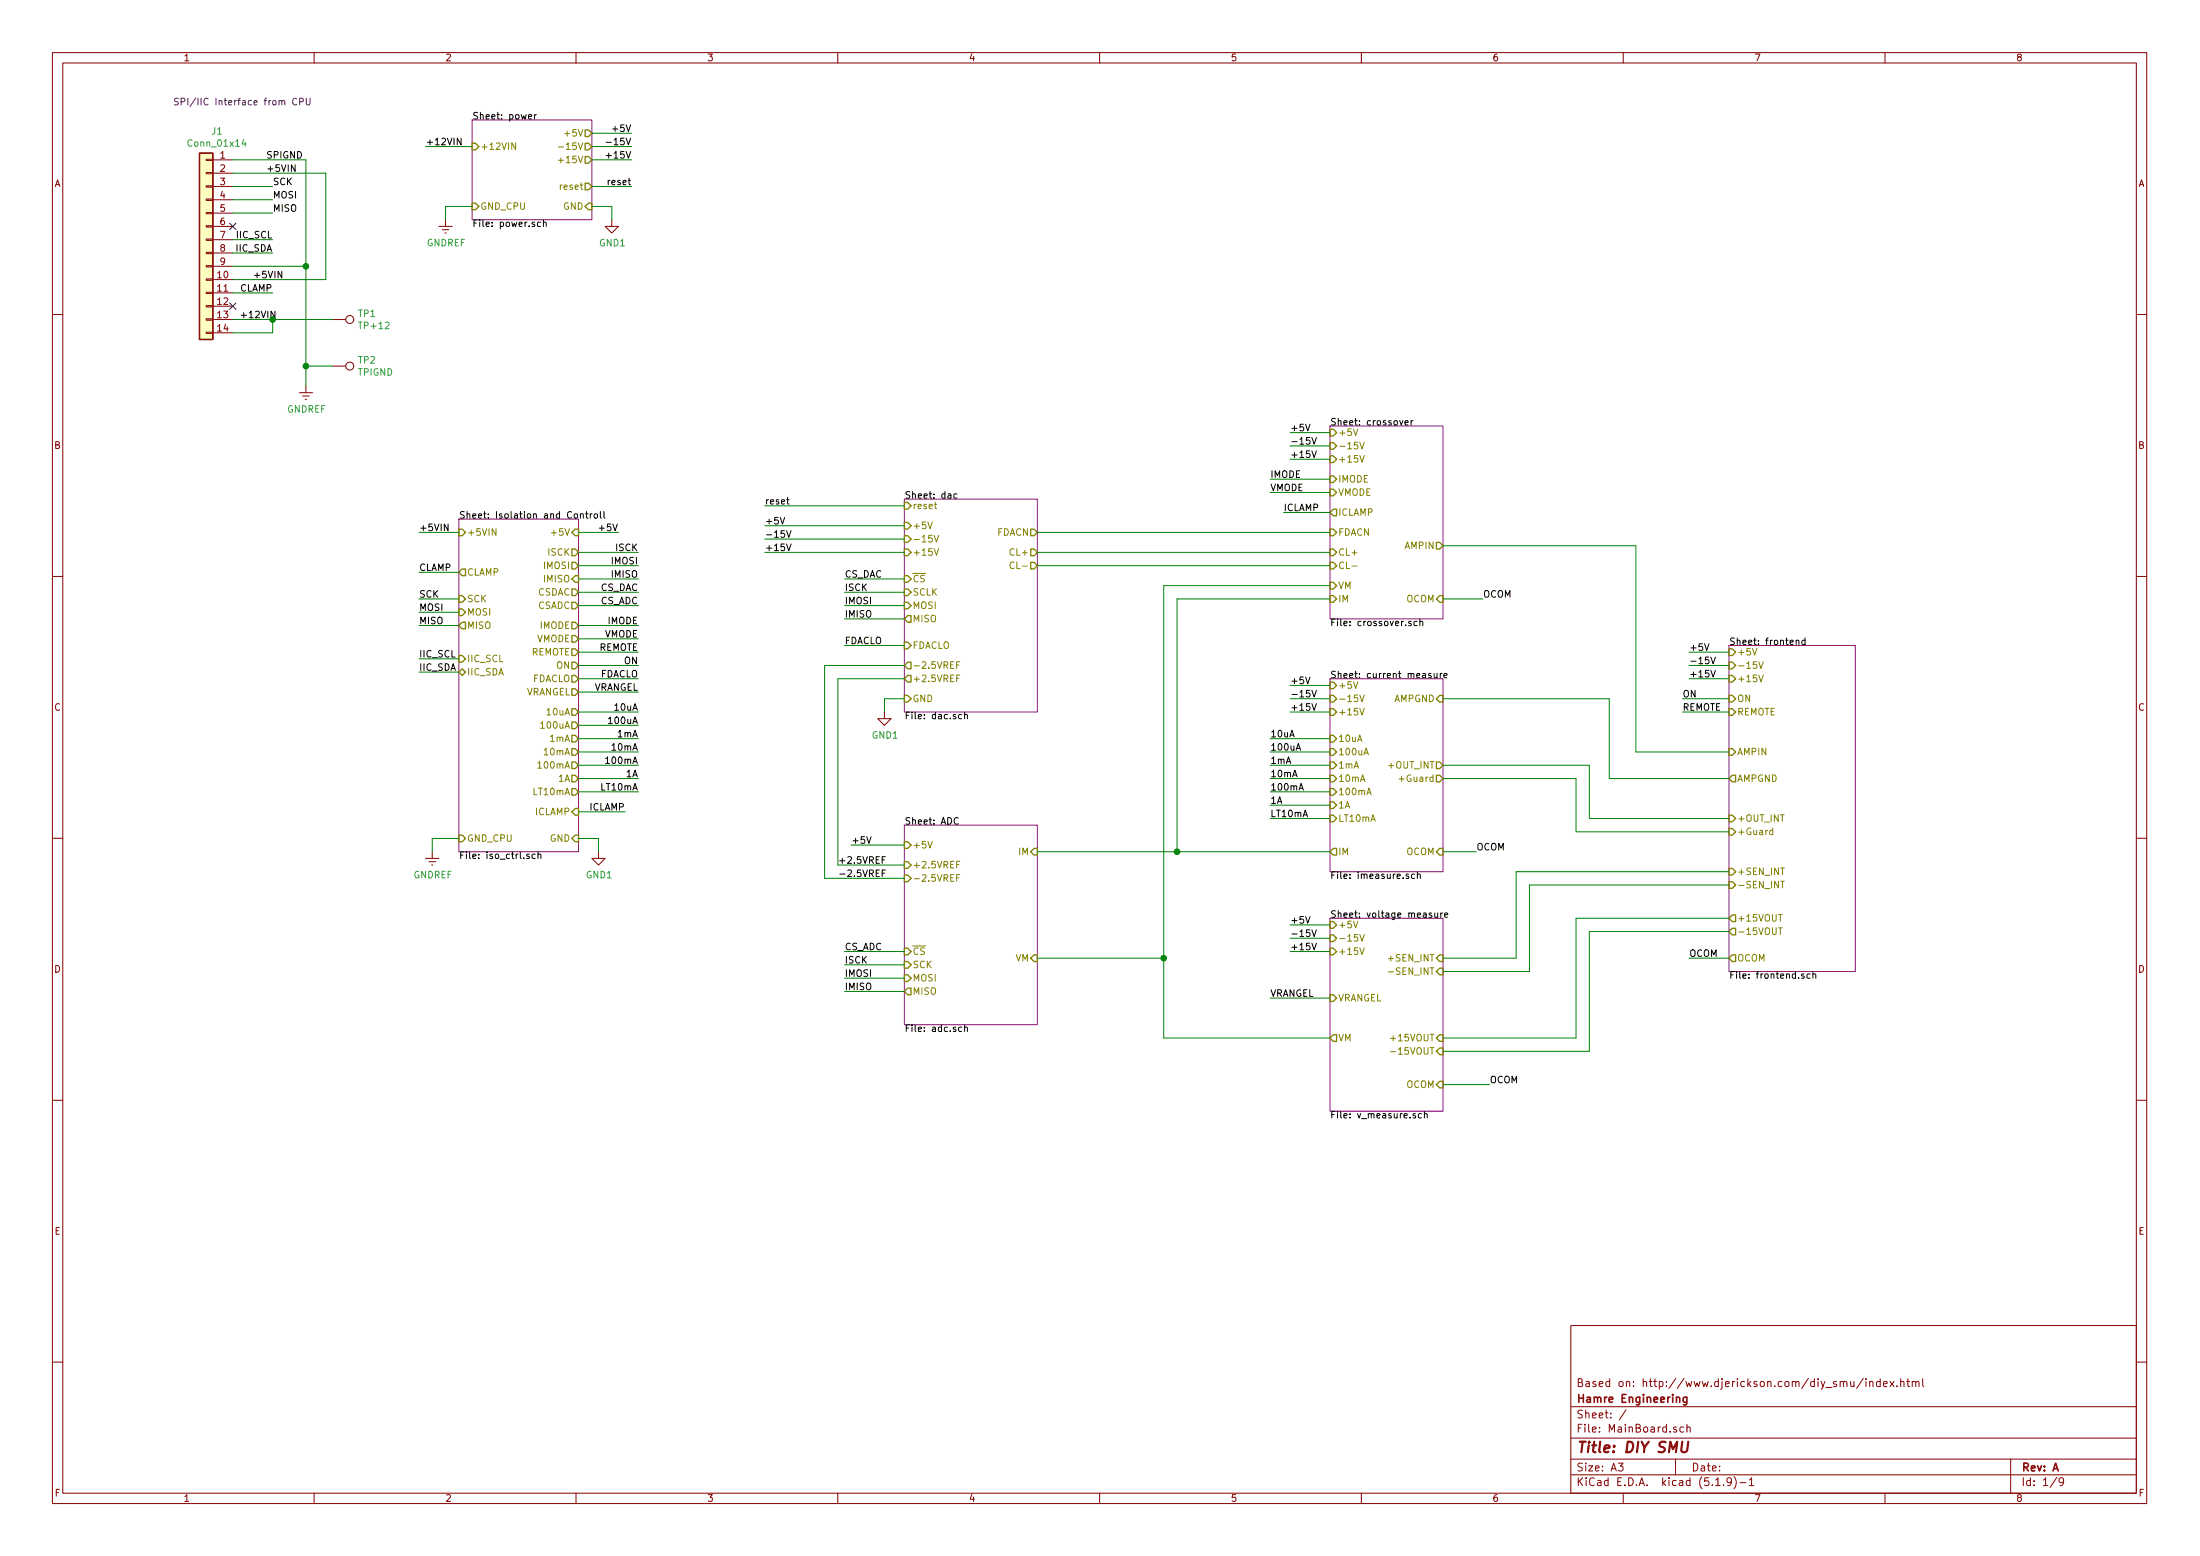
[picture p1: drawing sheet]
EESchema Schematic File Version 4
EELAYER 30 0
EELAYER END
$Descr A3 16535 11693
encoding utf-8
Sheet 1 9
Title "DIY SMU"
Date ""
Rev "A"
Comp "Hamre Engineering"
Comment1 "Based on: http://www.djerickson.com/diy_smu/index.html"
Comment2 ""
Comment3 ""
Comment4 ""
$EndDescr
Text Notes 1300 800  0    50   ~ 0
SPI/IIC Interface from CPU\n
$Comp
L Connector_Generic:Conn_01x14 J1
U 1 1
P 1550 1800
F 0 "J1" H 1468 2617 50  0000 C CNN
F 1 "Conn_01x14" H 1468 2526 50  0000 C CNN
F 2 "Connectors_Multicomp:Multicomp_MC9A12-1434_2x07x2.54mm_Straight" H 1550 1800 50  0001 C CNN
F 3 "~" H 1550 1800 50  0001 C CNN
F 4 "On Shore Technology" H 1550 1800 50  0001 C CNN "Manufacturer"
F 5 "302-S141" H 1550 1800 50  0001 C CNN "partnr"
	1    1550 1800
	-1   0    0    -1  
$EndComp
Wire Wire Line
	2300 1200 2300 2000
Wire Wire Line
	1750 1200 2300 1200
Text Label 2000 1200 0    50   ~ 0
SPIGND
Wire Wire Line
	1750 1300 2450 1300
Text Label 2000 1300 0    50   ~ 0
+5VIN
Wire Wire Line
	2050 1400 1750 1400
Wire Wire Line
	2050 1500 1750 1500
Wire Wire Line
	2050 1600 1750 1600
Text Label 2050 1400 0    50   ~ 0
SCK
Text Label 2050 1500 0    50   ~ 0
MOSI
Text Label 2050 1600 0    50   ~ 0
MISO
Wire Wire Line
	1750 2000 2300 2000
Connection ~ 2300 2000
Wire Wire Line
	1750 2100 2450 2100
Wire Wire Line
	2450 2100 2450 1300
Wire Wire Line
	2050 2400 2050 2500
Connection ~ 2050 2400
Wire Wire Line
	2050 2400 1750 2400
Text Label 1800 2400 0    50   ~ 0
+12VIN
$Comp
L Connector:TestPoint TP1
U 1 1
P 2500 2400
F 0 "TP1" V 2454 2588 50  0000 L CNN
F 1 "TP+12" V 2545 2588 50  0000 L CNN
F 2 "Measurement_Points:Measurement_Point_Round-SMD-Pad_Small" H 2700 2400 50  0001 C CNN
F 3 "~" H 2700 2400 50  0001 C CNN
	1    2500 2400
	0    1    1    0   
$EndComp
$Comp
L Connector:TestPoint TP2
U 1 1
P 2500 2750
F 0 "TP2" V 2454 2938 50  0000 L CNN
F 1 "TPIGND" V 2545 2938 50  0000 L CNN
F 2 "Measurement_Points:Measurement_Point_Round-SMD-Pad_Small" H 2700 2750 50  0001 C CNN
F 3 "~" H 2700 2750 50  0001 C CNN
	1    2500 2750
	0    1    1    0   
$EndComp
Connection ~ 2300 2750
Wire Wire Line
	6800 6350 6400 6350
Wire Wire Line
	6800 6500 6300 6500
Text Label 6400 6350 0    50   ~ 0
+5V
Text Label 6300 6500 0    50   ~ 0
+2.5VREF
Text Label 6300 6600 0    50   ~ 0
-2.5VREF
Wire Wire Line
	6800 7250 6350 7250
Wire Wire Line
	6800 7350 6350 7350
Wire Wire Line
	6800 7450 6350 7450
Text Label 6350 7250 0    50   ~ 0
ISCK
Text Label 6350 7350 0    50   ~ 0
IMOSI
Text Label 6350 7450 0    50   ~ 0
IMISO
$Sheet
S 3550 900  900  750 
U 6046F04F
F0 "power" 50
F1 "power.sch" 50
F2 "+12VIN" I L 3550 1100 50 
F3 "+5V" O R 4450 1000 50 
F4 "+15V" O R 4450 1200 50 
F5 "-15V" O R 4450 1100 50 
F6 "reset" O R 4450 1400 50 
F7 "GND_CPU" I L 3550 1550 50 
F8 "GND" I R 4450 1550 50 
$EndSheet
Wire Wire Line
	2300 2750 2500 2750
$Sheet
S 10000 3200 850  1450
U 605D6625
F0 "crossover" 50
F1 "crossover.sch" 50
F2 "VM" I L 10000 4400 50 
F3 "IM" I L 10000 4500 50 
F4 "FDACN" I L 10000 4000 50 
F5 "CL+" I L 10000 4150 50 
F6 "CL-" I L 10000 4250 50 
F7 "OCOM" I R 10850 4500 50 
F8 "AMPIN" O R 10850 4100 50 
F9 "ICLAMP" O L 10000 3850 50 
F10 "VMODE" I L 10000 3700 50 
F11 "IMODE" I L 10000 3600 50 
F12 "-15V" I L 10000 3350 50 
F13 "+15V" I L 10000 3450 50 
F14 "+5V" I L 10000 3250 50 
$EndSheet
$Sheet
S 6800 3750 1000 1600
U 608790AA
F0 "dac" 50
F1 "dac.sch" 50
F2 "+5V" I L 6800 3950 50 
F3 "CL+" O R 7800 4150 50 
F4 "CL-" O R 7800 4250 50 
F5 "MISO" O L 6800 4650 50 
F6 "SCLK" I L 6800 4450 50 
F7 "MOSI" I L 6800 4550 50 
F8 "reset" I L 6800 3800 50 
F9 "-2.5VREF" O L 6800 5000 50 
F10 "+2.5VREF" O L 6800 5100 50 
F11 "~CS" I L 6800 4350 50 
F12 "+15V" I L 6800 4150 50 
F13 "-15V" I L 6800 4050 50 
F14 "FDACLO" I L 6800 4850 50 
F15 "FDACN" O R 7800 4000 50 
F16 "GND" I L 6800 5250 50 
$EndSheet
$Sheet
S 10000 5100 850  1450
U 60990492
F0 "current measure" 50
F1 "imeasure.sch" 50
F2 "AMPGND" I R 10850 5250 50 
F3 "10uA" I L 10000 5550 50 
F4 "100uA" I L 10000 5650 50 
F5 "1mA" I L 10000 5750 50 
F6 "10mA" I L 10000 5850 50 
F7 "LT10mA" I L 10000 6150 50 
F8 "100mA" I L 10000 5950 50 
F9 "1A" I L 10000 6050 50 
F10 "+5V" I L 10000 5150 50 
F11 "IM" O L 10000 6400 50 
F12 "+Guard" O R 10850 5850 50 
F13 "+15V" I L 10000 5350 50 
F14 "-15V" I L 10000 5250 50 
F15 "+OUT_INT" O R 10850 5750 50 
F16 "OCOM" I R 10850 6400 50 
$EndSheet
$Sheet
S 10000 6900 850  1450
U 60C8A7E7
F0 "voltage measure" 50
F1 "v_measure.sch" 50
F2 "+SEN_INT" I R 10850 7200 50 
F3 "-SEN_INT" I R 10850 7300 50 
F4 "+15V" I L 10000 7150 50 
F5 "-15V" I L 10000 7050 50 
F6 "+15VOUT" I R 10850 7800 50 
F7 "-15VOUT" I R 10850 7900 50 
F8 "+5V" I L 10000 6950 50 
F9 "VRANGEL" I L 10000 7500 50 
F10 "VM" O L 10000 7800 50 
F11 "OCOM" I R 10850 8150 50 
$EndSheet
Wire Wire Line
	11950 7000 11950 7900
Wire Wire Line
	11950 7900 10850 7900
Wire Wire Line
	11850 6900 11850 7800
Wire Wire Line
	11850 7800 10850 7800
Wire Wire Line
	10850 7300 11500 7300
Wire Wire Line
	11500 7300 11500 6650
Wire Wire Line
	11400 6550 11400 7200
Wire Wire Line
	11400 7200 10850 7200
Wire Wire Line
	11950 6150 11950 5750
Wire Wire Line
	11950 5750 10850 5750
Wire Wire Line
	11850 6250 11850 5850
Wire Wire Line
	11850 5850 10850 5850
Wire Wire Line
	11950 6150 13000 6150
Wire Wire Line
	11850 6250 13000 6250
Wire Wire Line
	11400 6550 13000 6550
Wire Wire Line
	11500 6650 13000 6650
Wire Wire Line
	11850 6900 13000 6900
Wire Wire Line
	11950 7000 13000 7000
$Sheet
S 13000 4850 950  2450
U 60D2C4D2
F0 "frontend" 50
F1 "frontend.sch" 50
F2 "+5V" I L 13000 4900 50 
F3 "+OUT_INT" I L 13000 6150 50 
F4 "+Guard" I L 13000 6250 50 
F5 "+SEN_INT" I L 13000 6550 50 
F6 "-SEN_INT" I L 13000 6650 50 
F7 "+15VOUT" O L 13000 6900 50 
F8 "-15VOUT" O L 13000 7000 50 
F9 "OCOM" O L 13000 7200 50 
F10 "AMPGND" O L 13000 5850 50 
F11 "+15V" I L 13000 5100 50 
F12 "-15V" I L 13000 5000 50 
F13 "AMPIN" I L 13000 5650 50 
F14 "REMOTE" I L 13000 5350 50 
F15 "ON" I L 13000 5250 50 
$EndSheet
Wire Wire Line
	13000 5850 12100 5850
Wire Wire Line
	12100 5850 12100 5250
Wire Wire Line
	12100 5250 10850 5250
Wire Wire Line
	13000 5650 12300 5650
Wire Wire Line
	12300 5650 12300 4100
Wire Wire Line
	12300 4100 10850 4100
Wire Wire Line
	10850 8150 11200 8150
Text Label 11200 8150 0    50   ~ 0
OCOM
Wire Wire Line
	13000 7200 12700 7200
Text Label 12700 7200 0    50   ~ 0
OCOM
Wire Wire Line
	10850 6400 11100 6400
Text Label 11100 6400 0    50   ~ 0
OCOM
Wire Wire Line
	10850 4500 11150 4500
Text Label 11150 4500 0    50   ~ 0
OCOM
Wire Wire Line
	13000 4900 12700 4900
Wire Wire Line
	13000 5000 12700 5000
Wire Wire Line
	13000 5100 12700 5100
Text Label 12700 4900 0    50   ~ 0
+5V
Text Label 12700 5000 0    50   ~ 0
-15V
Text Label 12700 5100 0    50   ~ 0
+15V
Wire Wire Line
	10000 6950 9700 6950
Wire Wire Line
	10000 7050 9700 7050
Wire Wire Line
	10000 7150 9700 7150
Text Label 9700 6950 0    50   ~ 0
+5V
Text Label 9700 7050 0    50   ~ 0
-15V
Text Label 9700 7150 0    50   ~ 0
+15V
Wire Wire Line
	10000 5150 9700 5150
Wire Wire Line
	10000 5250 9700 5250
Wire Wire Line
	10000 5350 9700 5350
Text Label 9700 5150 0    50   ~ 0
+5V
Text Label 9700 5250 0    50   ~ 0
-15V
Text Label 9700 5350 0    50   ~ 0
+15V
Wire Wire Line
	10000 3250 9700 3250
Wire Wire Line
	10000 3350 9700 3350
Wire Wire Line
	10000 3450 9700 3450
Text Label 9700 3250 0    50   ~ 0
+5V
Text Label 9700 3350 0    50   ~ 0
-15V
Text Label 9700 3450 0    50   ~ 0
+15V
Wire Wire Line
	8750 7800 8750 7200
Wire Wire Line
	8750 7200 7800 7200
Wire Wire Line
	8750 7800 10000 7800
Wire Wire Line
	6300 5100 6800 5100
Wire Wire Line
	6800 5000 6200 5000
Wire Wire Line
	6200 6600 6800 6600
Wire Wire Line
	6800 3950 5750 3950
Wire Wire Line
	6800 4050 5750 4050
Wire Wire Line
	6800 4150 5750 4150
Text Label 5750 3950 0    50   ~ 0
+5V
Text Label 5750 4050 0    50   ~ 0
-15V
Text Label 5750 4150 0    50   ~ 0
+15V
Wire Wire Line
	4450 1000 4750 1000
Wire Wire Line
	4450 1100 4750 1100
Wire Wire Line
	4450 1200 4750 1200
Text Label 4750 1000 2    50   ~ 0
+5V
Text Label 4750 1100 2    50   ~ 0
-15V
Text Label 4750 1200 2    50   ~ 0
+15V
Wire Wire Line
	4450 1400 4750 1400
Wire Wire Line
	6800 3800 5750 3800
Text Label 4750 1400 2    50   ~ 0
reset
Text Label 5750 3800 0    50   ~ 0
reset
Wire Wire Line
	7800 6400 8850 6400
$Sheet
S 6800 6200 1000 1500
U 6027FE65
F0 "ADC" 50
F1 "adc.sch" 50
F2 "-2.5VREF" I L 6800 6600 50 
F3 "VM" I R 7800 7200 50 
F4 "IM" I R 7800 6400 50 
F5 "~CS" I L 6800 7150 50 
F6 "SCK" I L 6800 7250 50 
F7 "MOSI" I L 6800 7350 50 
F8 "MISO" O L 6800 7450 50 
F9 "+5V" I L 6800 6350 50 
F10 "+2.5VREF" I L 6800 6500 50 
$EndSheet
Wire Wire Line
	8850 6400 8850 4500
Wire Wire Line
	8850 4500 10000 4500
Connection ~ 8850 6400
Wire Wire Line
	8850 6400 10000 6400
Wire Wire Line
	8750 7200 8750 4400
Wire Wire Line
	8750 4400 10000 4400
Connection ~ 8750 7200
Wire Wire Line
	6300 5100 6300 6500
Wire Wire Line
	6200 5000 6200 6600
Wire Wire Line
	7800 4000 10000 4000
Wire Wire Line
	7800 4150 10000 4150
Wire Wire Line
	7800 4250 10000 4250
$Sheet
S 3450 3900 900  2500
U 60FF65CD
F0 "Isolation and Controll" 50
F1 "iso_ctrl.sch" 50
F2 "+5VIN" I L 3450 4000 50 
F3 "MOSI" I L 3450 4600 50 
F4 "MISO" O L 3450 4700 50 
F5 "CLAMP" O L 3450 4300 50 
F6 "ISCK" O R 4350 4150 50 
F7 "SCK" I L 3450 4500 50 
F8 "IIC_SDA" B L 3450 5050 50 
F9 "IIC_SCL" I L 3450 4950 50 
F10 "IMOSI" O R 4350 4250 50 
F11 "IMISO" I R 4350 4350 50 
F12 "+5V" I R 4350 4000 50 
F13 "IMODE" O R 4350 4700 50 
F14 "VMODE" O R 4350 4800 50 
F15 "REMOTE" O R 4350 4900 50 
F16 "ON" O R 4350 5000 50 
F17 "FDACLO" O R 4350 5100 50 
F18 "VRANGEL" O R 4350 5200 50 
F19 "10uA" O R 4350 5350 50 
F20 "100uA" O R 4350 5450 50 
F21 "1mA" O R 4350 5550 50 
F22 "10mA" O R 4350 5650 50 
F23 "100mA" O R 4350 5750 50 
F24 "1A" O R 4350 5850 50 
F25 "LT10mA" O R 4350 5950 50 
F26 "ICLAMP" I R 4350 6100 50 
F27 "CSADC" O R 4350 4550 50 
F28 "CSDAC" O R 4350 4450 50 
F29 "GND" I R 4350 6300 50 
F30 "GND_CPU" I L 3450 6300 50 
$EndSheet
Text Label 1900 2100 0    50   ~ 0
+5VIN
Wire Wire Line
	2050 2500 1750 2500
$Comp
L power:GNDREF #PWR01
U 1 1
P 3350 1650
F 0 "#PWR01" H 3350 1400 50  0001 C CNN
F 1 "GNDREF" H 3355 1477 50  0000 C CNN
F 2 "" H 3350 1650 50  0001 C CNN
F 3 "" H 3350 1650 50  0001 C CNN
	1    3350 1650
	1    0    0    -1  
$EndComp
Wire Wire Line
	2050 2400 2500 2400
Wire Wire Line
	3150 4000 3450 4000
Text Label 3150 4000 0    50   ~ 0
+5VIN
Wire Wire Line
	3550 1100 3200 1100
Text Label 3200 1100 0    50   ~ 0
+12VIN
Wire Wire Line
	4350 6100 4700 6100
Text Label 4700 6100 2    50   ~ 0
ICLAMP
Wire Wire Line
	9650 3850 10000 3850
Text Label 9650 3850 0    50   ~ 0
ICLAMP
Wire Wire Line
	4350 4000 4650 4000
Text Label 4650 4000 2    50   ~ 0
+5V
Wire Wire Line
	3450 4500 3150 4500
Wire Wire Line
	3450 4600 3150 4600
Wire Wire Line
	3450 4700 3150 4700
Text Label 3150 4500 0    50   ~ 0
SCK
Text Label 3150 4600 0    50   ~ 0
MOSI
Text Label 3150 4700 0    50   ~ 0
MISO
Wire Wire Line
	3150 4300 3450 4300
Text Label 3150 4300 0    50   ~ 0
CLAMP
Wire Wire Line
	1750 1800 2050 1800
Wire Wire Line
	1750 1900 2050 1900
Text Label 2050 1800 2    50   ~ 0
IIC_SCL
Text Label 2050 1900 2    50   ~ 0
IIC_SDA
Wire Wire Line
	3150 4950 3450 4950
Wire Wire Line
	3150 5050 3450 5050
Text Label 3150 4950 0    50   ~ 0
IIC_SCL
Text Label 3150 5050 0    50   ~ 0
IIC_SDA
Wire Wire Line
	6800 4450 6350 4450
Wire Wire Line
	6800 4550 6350 4550
Wire Wire Line
	6800 4650 6350 4650
Text Label 6350 4450 0    50   ~ 0
ISCK
Text Label 6350 4550 0    50   ~ 0
IMOSI
Text Label 6350 4650 0    50   ~ 0
IMISO
Wire Wire Line
	4800 4150 4350 4150
Wire Wire Line
	4800 4250 4350 4250
Wire Wire Line
	4800 4350 4350 4350
Text Label 4800 4150 2    50   ~ 0
ISCK
Text Label 4800 4250 2    50   ~ 0
IMOSI
Text Label 4800 4350 2    50   ~ 0
IMISO
Wire Wire Line
	4350 4450 4800 4450
Wire Wire Line
	4350 4550 4800 4550
Text Label 4800 4450 2    50   ~ 0
CS_DAC
Text Label 4800 4550 2    50   ~ 0
CS_ADC
Wire Wire Line
	6350 4350 6800 4350
Wire Wire Line
	6350 7150 6800 7150
Text Label 6350 4350 0    50   ~ 0
CS_DAC
Text Label 6350 7150 0    50   ~ 0
CS_ADC
Wire Wire Line
	4350 4700 4800 4700
Wire Wire Line
	4350 4800 4800 4800
Wire Wire Line
	4350 4900 4800 4900
Wire Wire Line
	4350 5000 4800 5000
Wire Wire Line
	4350 5100 4800 5100
Wire Wire Line
	4350 5200 4800 5200
Wire Wire Line
	4350 5350 4800 5350
Wire Wire Line
	4350 5450 4800 5450
Wire Wire Line
	4350 5550 4800 5550
Wire Wire Line
	4350 5650 4800 5650
Wire Wire Line
	4350 5750 4800 5750
Wire Wire Line
	4350 5850 4800 5850
Wire Wire Line
	4350 5950 4800 5950
Text Label 4800 4700 2    50   ~ 0
IMODE
Text Label 4800 4800 2    50   ~ 0
VMODE
Text Label 4800 4900 2    50   ~ 0
REMOTE
Text Label 4800 5000 2    50   ~ 0
ON
Text Label 4800 5100 2    50   ~ 0
FDACLO
Text Label 4800 5200 2    50   ~ 0
VRANGEL
Text Label 4800 5350 2    50   ~ 0
10uA
Text Label 4800 5450 2    50   ~ 0
100uA
Text Label 4800 5550 2    50   ~ 0
1mA
Text Label 4800 5650 2    50   ~ 0
10mA
Text Label 4800 5750 2    50   ~ 0
100mA
Text Label 4800 5850 2    50   ~ 0
1A
Text Label 4800 5950 2    50   ~ 0
LT10mA
Wire Wire Line
	9550 3600 10000 3600
Wire Wire Line
	9550 3700 10000 3700
Wire Wire Line
	12650 5350 13000 5350
Wire Wire Line
	12650 5250 13000 5250
Wire Wire Line
	6350 4850 6800 4850
Wire Wire Line
	9550 7500 10000 7500
Wire Wire Line
	9550 5550 10000 5550
Wire Wire Line
	9550 5650 10000 5650
Wire Wire Line
	9550 5750 10000 5750
Wire Wire Line
	9550 5850 10000 5850
Wire Wire Line
	9550 5950 10000 5950
Wire Wire Line
	9550 6050 10000 6050
Wire Wire Line
	9550 6150 10000 6150
Text Label 9550 3600 0    50   ~ 0
IMODE
Text Label 9550 3700 0    50   ~ 0
VMODE
Text Label 12650 5350 0    50   ~ 0
REMOTE
Text Label 12650 5250 0    50   ~ 0
ON
Text Label 6350 4850 0    50   ~ 0
FDACLO
Text Label 9550 7500 0    50   ~ 0
VRANGEL
Text Label 9550 5550 0    50   ~ 0
10uA
Text Label 9550 5650 0    50   ~ 0
100uA
Text Label 9550 5750 0    50   ~ 0
1mA
Text Label 9550 5850 0    50   ~ 0
10mA
Text Label 9550 5950 0    50   ~ 0
100mA
Text Label 9550 6050 0    50   ~ 0
1A
Text Label 9550 6150 0    50   ~ 0
LT10mA
$Comp
L power:GND1 #PWR?
U 1 1
P 4600 1650
AR Path="/6046F04F/604D33E8" Ref="#PWR?"  Part="1" 
AR Path="/604D33E8" Ref="#PWR0101"  Part="1" 
F 0 "#PWR0101" H 4600 1400 50  0001 C CNN
F 1 "GND1" H 4605 1477 50  0000 C CNN
F 2 "" H 4600 1650 50  0001 C CNN
F 3 "" H 4600 1650 50  0001 C CNN
	1    4600 1650
	1    0    0    -1  
$EndComp
Wire Wire Line
	3350 1650 3350 1550
Wire Wire Line
	3350 1550 3550 1550
Wire Wire Line
	4600 1650 4600 1550
Wire Wire Line
	4600 1550 4450 1550
Wire Wire Line
	2300 2000 2300 2750
$Comp
L power:GNDREF #PWR0102
U 1 1
P 2300 2900
F 0 "#PWR0102" H 2300 2650 50  0001 C CNN
F 1 "GNDREF" H 2305 2727 50  0000 C CNN
F 2 "" H 2300 2900 50  0001 C CNN
F 3 "" H 2300 2900 50  0001 C CNN
	1    2300 2900
	1    0    0    -1  
$EndComp
$Comp
L power:GND1 #PWR?
U 1 1
P 4500 6400
AR Path="/6046F04F/60539485" Ref="#PWR?"  Part="1" 
AR Path="/60539485" Ref="#PWR0103"  Part="1" 
F 0 "#PWR0103" H 4500 6150 50  0001 C CNN
F 1 "GND1" H 4505 6227 50  0000 C CNN
F 2 "" H 4500 6400 50  0001 C CNN
F 3 "" H 4500 6400 50  0001 C CNN
	1    4500 6400
	1    0    0    -1  
$EndComp
Wire Wire Line
	4500 6400 4500 6300
Wire Wire Line
	4500 6300 4350 6300
Wire Wire Line
	2300 2750 2300 2900
$Comp
L power:GNDREF #PWR0104
U 1 1
P 3250 6400
F 0 "#PWR0104" H 3250 6150 50  0001 C CNN
F 1 "GNDREF" H 3255 6227 50  0000 C CNN
F 2 "" H 3250 6400 50  0001 C CNN
F 3 "" H 3250 6400 50  0001 C CNN
	1    3250 6400
	1    0    0    -1  
$EndComp
Wire Wire Line
	3250 6400 3250 6300
Wire Wire Line
	3250 6300 3450 6300
$Comp
L power:GND1 #PWR?
U 1 1
P 6650 5350
AR Path="/6046F04F/60572226" Ref="#PWR?"  Part="1" 
AR Path="/60572226" Ref="#PWR0105"  Part="1" 
F 0 "#PWR0105" H 6650 5100 50  0001 C CNN
F 1 "GND1" H 6655 5177 50  0000 C CNN
F 2 "" H 6650 5350 50  0001 C CNN
F 3 "" H 6650 5350 50  0001 C CNN
	1    6650 5350
	1    0    0    -1  
$EndComp
Wire Wire Line
	6650 5350 6650 5250
Wire Wire Line
	6650 5250 6800 5250
NoConn ~ 1750 2300
Text Label 2050 2200 2    50   ~ 0
CLAMP
Wire Wire Line
	1750 2200 2050 2200
NoConn ~ 1750 1700
$EndSCHEMATC
